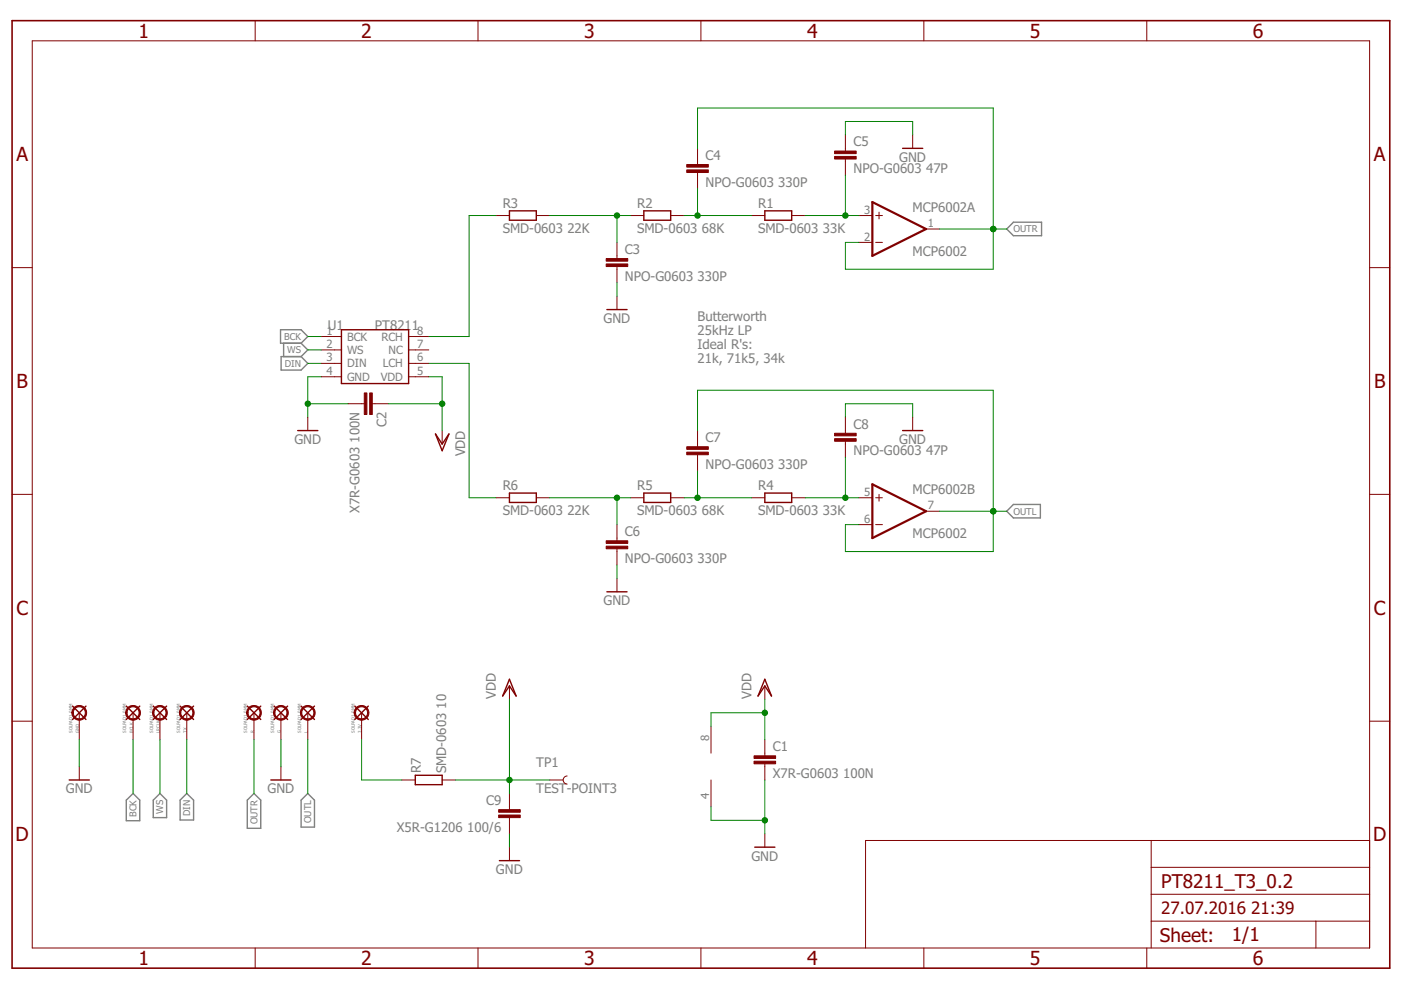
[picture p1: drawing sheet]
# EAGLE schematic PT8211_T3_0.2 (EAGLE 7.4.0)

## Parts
3.3V  SOLPAD1,0MM  [SOLPAD1MM]
BCLK  SOLPAD1,0MM  [SOLPAD1MM]
C1  X7R-G0603 100N  C-EUC0603K  [C0603K]
C2  X7R-G0603 100N  C-EUC0603K  [C0603K]
C3  NPO-G0603 330P  C-EUC0603K  [C0603K]
C4  NPO-G0603 330P  C-EUC0603K  [C0603K]
C5  NPO-G0603 47P  C-EUC0603K  [C0603K]
C6  NPO-G0603 330P  C-EUC0603K  [C0603K]
C7  NPO-G0603 330P  C-EUC0603K  [C0603K]
C8  NPO-G0603 47P  C-EUC0603K  [C0603K]
C9  X5R-G1206 100/6  C-EUC1206K  [C1206K]
G  SOLPAD1,0MM  [SOLPAD1MM]
GND  SOLPAD1,0MM  [SOLPAD1MM]
L  SOLPAD1,0MM  [SOLPAD1MM]
LRCLK  SOLPAD1,0MM  [SOLPAD1MM]
MCP6002  MCP6002  MCP602SN  [SO08]
R  SOLPAD1,0MM  [SOLPAD1MM]
R1  SMD-0603 33K  R-EU_R0603  [R0603]
R2  SMD-0603 68K  R-EU_R0603  [R0603]
R3  SMD-0603 22K  R-EU_R0603  [R0603]
R4  SMD-0603 33K  R-EU_R0603  [R0603]
R5  SMD-0603 68K  R-EU_R0603  [R0603]
R6  SMD-0603 22K  R-EU_R0603  [R0603]
R7  SMD-0603 10  R-EU_R0603  [R0603]
TP1  TEST-POINT3  [PAD.03X.03]
TX  SOLPAD1,0MM  [SOLPAD1MM]
U1  PT8211  PT8211-SOP8  [SOP8-6.0-4.9X3.9]

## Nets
BCK: BCLK.P$1 U1.1(BCK)
DIN: TX.P$1 U1.3(DIN)
GND: C1.2 C2.2 C3.2 C5.1 C6.2 C8.1 C9.2 G.P$1 GND.P$1 MCP6002.4(P:V-) U1.4(GND)
N$1: C6.1 R5.1 R6.2
N$2: C7.2 R4.1 R5.2
N$3: C8.2 MCP6002.5(B:+IN) R4.2
N$4: C3.1 R2.1 R3.2
N$5: C4.2 R1.1 R2.2
N$6: C5.2 MCP6002.3(A:+IN) R1.2
N$7: 3.3V.P$1 R7.1
N$9: R6.1 U1.6(LCH)
N$10: R3.1 U1.8(RCH)
OUTL: C7.1 L.P$1 MCP6002.6(B:-IN) MCP6002.7(B:OUT)
OUTR: C4.1 MCP6002.1(A:OUT) MCP6002.2(A:-IN) R.P$1
VDD: C1.1 C2.1 C9.1 MCP6002.8(P:V+) R7.2 TP1.P$1 U1.5(VDD)
WS: LRCLK.P$1 U1.2(WS)
Unconnected: U1.7(NC)

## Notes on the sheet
- Butterworth
  25kHz LP
  Ideal R's:
  21k, 71k5, 34k

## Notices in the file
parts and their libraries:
SparkFun: Licensing: CC v3.0 Share-Alike You are welcome to use this library for commercial purposes.
